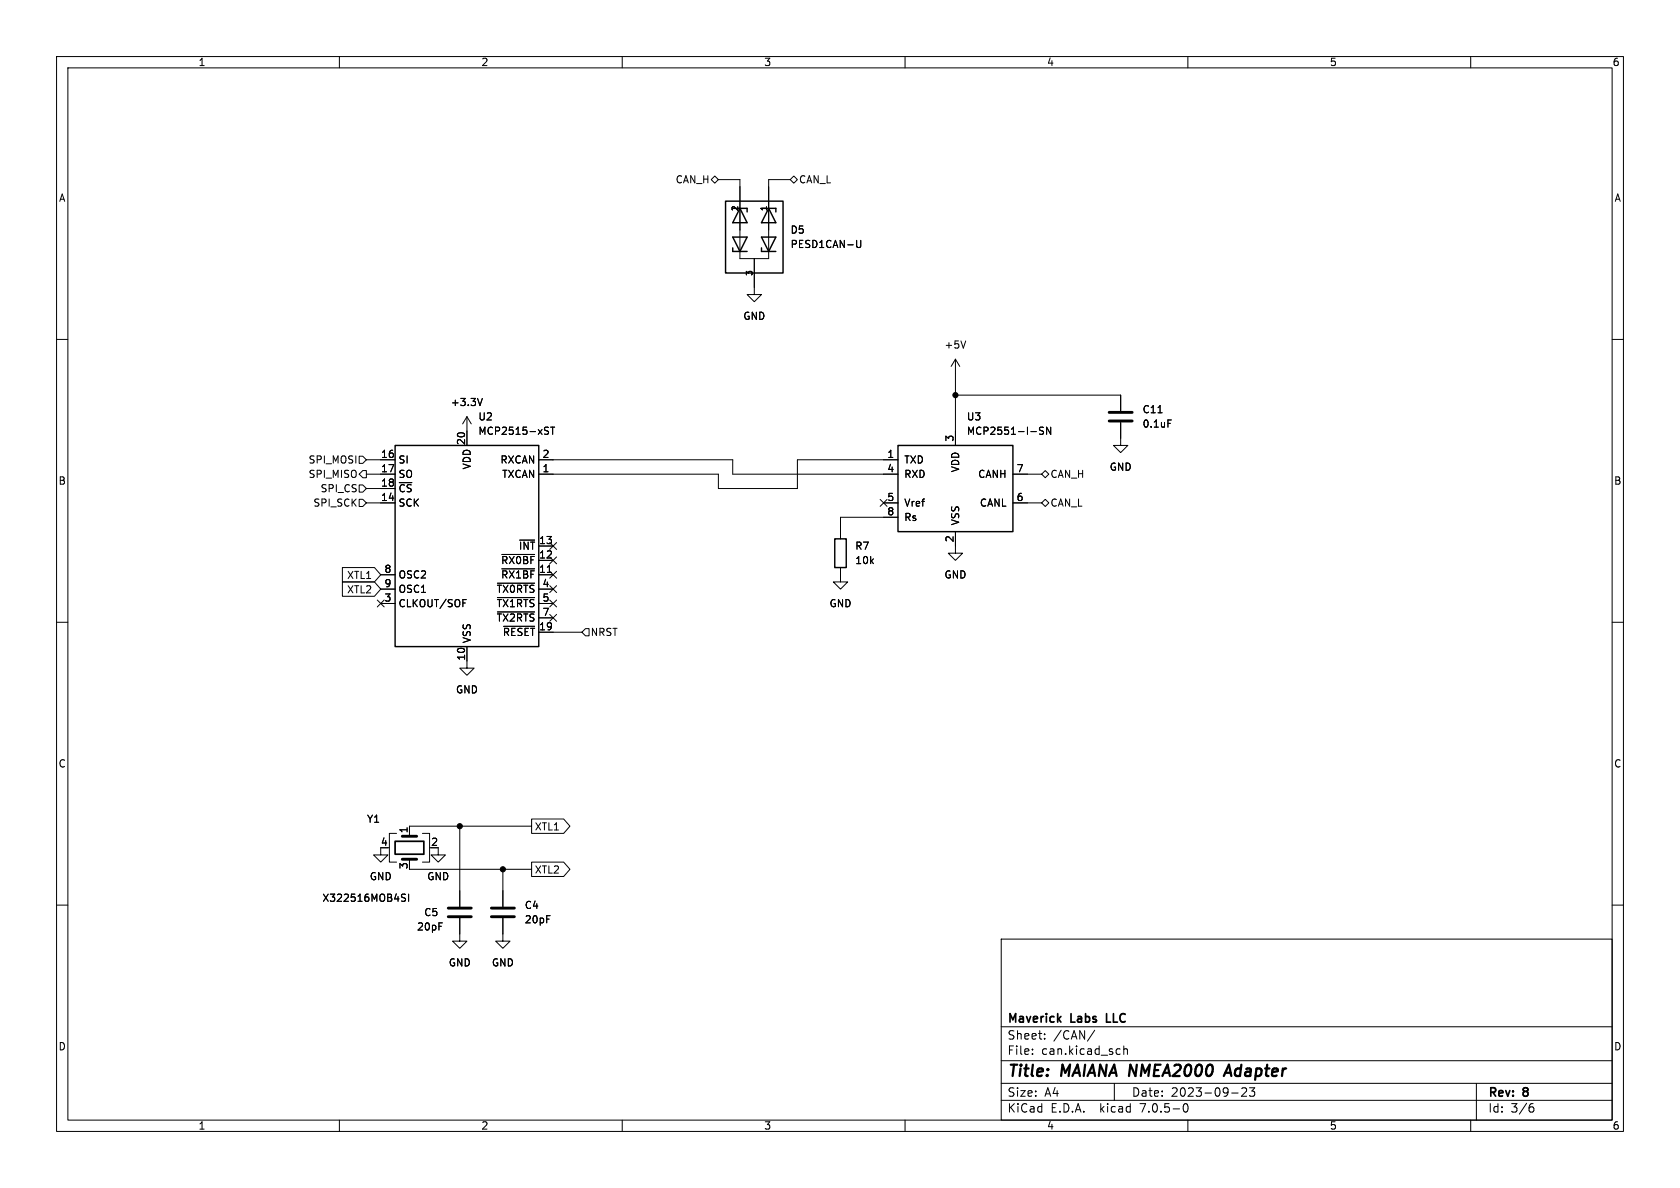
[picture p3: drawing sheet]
<svg xmlns="http://www.w3.org/2000/svg" width="297mm" height="210mm" viewBox="0 0 297 210" stroke-linecap="round" stroke-linejoin="round" font-family="sans-serif">
<g fill="none" stroke="#000" stroke-width=".18">
<path d="M10 10h277v190h-277zM12 12h273v186h-273zM60 10v2M110 10v2M160 10v2M210 10v2M260 10v2M125.7 31.8l.7-.7 .6 .7-.6 .6zM127 31.8h3.8v13.9h5.1v-13.9h3.8M140.3 31.1l.7 .7-.7 .6-.6-.6zM10 60h2M133.3 45.7v6.4h1.3l-1.3 1.2-1.2-1.2h1.2"/>
<path d="M152.2 42.5l-.1 1.1-.2 .2-.3-.1M285 60h2M82.5 73.7v5M82.5 73.7l-.7 1.2M82.5 73.7l.8 1.2M85.3 70.4l-.5 1.3M96.5 76.1l.4 .1 .1 .3-.3 .3h-.3M96.5 75.5l.5 .1M97.3 75.5h.8M97.7 75.5v1.3M168.9 63.5l-.8 1.3M168.9 63.5v15.2"/>
<path d="M168.9 63.5l.8 1.3M168.9 69.9h29.2v2.7M170.7 60.3l-.4 1.2M184.5 75.6l-.5-.1-.2 .3 .1 .3 .5 .2v.4l-.2 .1-.4-.1M185.8 75.5v1.3l-.8-1.3v1.3M198.1 74.7v4h1.3l-1.3 1.3-1.3-1.3h1.3M206.5 74.2h.6M63.5 80.6h.6l.7 .7-.7 .6h-.6zM63.5 85.7h.6l.7 .7-.7 .6h-.6zM63.5 88.3h.6l.7 .6-.7 .6h-.6zM64.1 83.2h.7v1.3h-.7l-.6-.7zM64.8 83.8h5"/>
<path d="M64.8 88.9h5M64.8 81.3h5M64.8 86.4h5M88.7 98h5.8M95.2 81.3h34.3v2.5h29.2M95.2 99.1h2.6M95.2 96.5h2.6M97.2 95.9l1.2 1.2M97.2 98.5l1.2 1.2M98.4 95.9l-1.2 1.2M98.4 98.5l-1.2 1.2M155.6 88.3l1.2 1.2"/>
<path d="M156.2 88.9h2.5M156.8 88.3l-1.2 1.2M158.7 91.4h-10.1v3.9M158.7 81.3h-17.7v5.1h-14v-2.6h-31.8M168.9 94v3.8h1.3l-1.3 1.3-1.3-1.3h1.3M179.1 83.8h5M179.1 88.9h5M184.1 83.8l.7-.6 .6 .6-.6 .7zM184.1 88.9l.7-.6 .6 .6-.6 .6zM10 110h2M60.5 100.3h5.7l1.1 1.3-1.1 1.3h-5.7zM60.5 102.9h5.7l1.1 1.2-1.1 1.3h-5.7z"/>
<path d="M66.7 106.1l1.2 1.2M67.3 101.6h2.5M67.3 106.7h2.5M67.3 104.1h2.5M67.9 106.1l-1.2 1.2M81.8 106.6h.5M81.8 106h.6M82.5 114.3v3.8h1.3l-1.3 1.3-1.2-1.3h1.2M87.9 103.1h6.6M87.9 105.6h6.6M87.9 108.2h6.6M88.7 100.6h5.8"/>
<path d="M89 110.7h5.5M95.2 101.6h2.6M95.2 111.8h7.7M95.2 106.7h2.6M95.2 104.1h2.6M95.2 109.2h2.6M96.8 101.2h.7M97.2 106.1l1.2 1.2M97.2 108.6l1.2 1.2M97.2 101l1.2 1.2M97.2 103.5l1.2 1.2M98.4 106.1l-1.2 1.2"/>
<path d="M98.4 108.6l-1.2 1.2M98.4 101l-1.2 1.2M98.4 103.5l-1.2 1.2M103.5 111.1h.6v1.3h-.6l-.6-.6zM148.6 100.3v2.6h1.3l-1.3 1.2-1.3-1.2h1.3M285 110h2M10 160h2M67.3 149.9v1.2h1.3l-1.3 1.3-1.3-1.3h1.3M68.6 149.9h.2M70.1 147.3h-1.3v5.1h1.3M71.1 158.6l.5 .2 .1 .2-.1 .3h-.4M71.1 158.1h.6"/>
<path d="M72.2 158.1v1.2M72.4 151.9v.5M72.4 153.7h21.6M74.7 147.3h1.2v5.1h-1.2M77.5 149.9v1.2h1.2l-1.2 1.3-1.3-1.3h1.3M81.3 146.1v14.2M88.9 153.7v6.6M94 144.8h5.6l1.2 1.3-1.2 1.2h-5.6zM94 152.4h5.6l1.2 1.3-1.2 1.2h-5.6zM94 146.1h-21.6v1.7M285 160h2M81.3 162.3v4.1h1.2l-1.2 1.2-1.3-1.2h1.3"/>
<path d="M88.9 162.3v4.1h1.3l-1.3 1.2-1.3-1.2h1.3M177 166h108v32h-108zM60 198v2M110 198v2M160 198v2M177 194.5h108M177 191.5h108M177 187.5h108M177 181.5h108M182.5 186.3v.1M182.5 185.5v.1M184.7 183.6v.1"/>
<path d="M184.7 182.8v.1M193.5 182.1l-1.3 2M197 191.5v3M197.6 185.4l.4 .1M198 186.3l-.4 .1M198.7 185.5l.2-.1 .3 .1 .1 .9M198.7 184.9v1.5M209.3 195.2l.2-.1a.81 .81 0 0 1 .6 .6 .81 .81 0 0 1-.3 .8l-.1 .1a.81 .81 0 0 1-.4-1.4zM210 198v2M217.7 193.2h1.2M219.7 192.3l-.2 .1M220.1 192.3l.3 .3-.1 .3-.8 .9h.9"/>
<path d="M221.8 192.3l-.5 .6 .4 .1v.7l-.2 .1h-.4l-.2-.1M260 198v2M261 191.5v6.5M270.5 195.7h.4l.3 .3-.2 .5h-.5M271 195.1l-.5 .1"/>
</g>
<path d="M216.6 189.6h1M217.3 188.2l-1 2" fill="none" stroke="#000" stroke-width=".4"/>
<path d="M128.3 35.6h10.1v12.7h-10.1zM130.8 36.8h1.3v.7M130.8 36.8l1.3 2.6h-2.6zM135.9 36.8h1.3v.7M135.9 36.8l1.3 2.6h-2.6zM129.5 41.9h2.6l-1.3 2.6zM129.5 43.8v.7h2.6M134.6 41.9h2.6l-1.3 2.6zM134.6 43.8v.7h2.6M69.8 78.7h25.4v35.6h-25.4zM158.7 78.7h20.4v15.3h-20.4zM147.6 95.3h2v5h-2z" fill="none" stroke="#000" stroke-width=".25"/>
<path d="M69.8 148.7h5.1v2.3h-5.1z" fill="none" stroke="#000" stroke-width=".3"/>
<path d="M196.1 74.4h4.1M196.1 72.9h4.1M71.1 147.8h2.6M71.1 151.9h2.6M79.2 162.1h4.1M79.2 160.5h4.1M86.9 162.1h4M86.9 160.5h4" fill="none" stroke="#000" stroke-width=".51"/>
<g fill="#000" stroke="#000" stroke-width=".18">
<circle cx="168.9" cy="69.9" r=".46"/>
<circle cx="81.3" cy="146.1" r=".46"/>
<circle cx="88.9" cy="153.7" r=".46"/>
</g>
<g font-size="2.8">
<text x="178" y="190.8">Title:</text>
<text x="187.5" y="190.8">MAIANA NMEA2000</text>
<text x="217.7" y="190.8">Adapter</text>
</g>
<g font-size="2.1">
<text x="178" y="183.9">Sheet:</text>
<text x="178" y="181.1">Maverick</text>
<text x="186.2" y="183.9">/CAN/</text>
<text x="189.2" y="181.1">Labs</text>
<text x="196" y="181.1">LLC</text>
<text x="178" y="186.6">File:</text>
<text x="184" y="186.6">can.kicad_sch</text>
<text x="178" y="196.8">KiCad</text>
<text x="178" y="194">Size:</text>
<text x="184.6" y="194">A4</text>
<text x="185.7" y="196.8">E.D.A.</text>
<text x="194.4" y="196.8">kicad</text>
<text x="200" y="194">Date:</text>
<text x="201.5" y="196.8">7.0.5-0</text>
<text x="206.9" y="194">2023-09-23</text>
<text x="263" y="194.2">Rev:</text>
<text x="263" y="196.8">Id:</text>
<text x="267" y="196.8">3/6</text>
<text x="269.2" y="194.2">8</text>
</g>
<g font-size="1.8">
<text x="35" y="11.8">1</text>
<text x="85" y="11.8">2</text>
<text x="135" y="11.8">3</text>
<text x="185" y="11.8">4</text>
<text x="235" y="11.8">5</text>
<text x="285" y="11.8">6</text>
<text x="10.4" y="35.8">A</text>
<text x="119.4" y="32.6">CAN_H</text>
<text x="141.2" y="32.6">CAN_L</text>
<text x="285.4" y="35.8">A</text>
<text x="139.7" y="41.5">D5</text>
<text x="139.7" y="44">PESD1CAN-U</text>
<text x="131.4" y="56.7">GND</text>
<text x="166.9" y="61.8">+5V</text>
<text x="79.6" y="71.9">+3.3V</text>
<text x="84.5" y="74.5">U2</text>
<text x="84.5" y="77">MCP2515-xST</text>
<text x="170.9" y="74.5">U3</text>
<text x="170.9" y="77">MCP2551-I-SN</text>
<text x="201.9" y="73.2">C11</text>
<text x="201.9" y="75.8">0.1uF</text>
<text x="54.5" y="82.1">SPI_MOSI</text>
<text x="67.3" y="81">16</text>
<text x="67.3" y="83.6">17</text>
<text x="70.4" y="82.1">SI</text>
<text x="82.3" y="78.7" transform="rotate(-90 82.3 78.7)">20</text>
<text x="83.4" y="83" transform="rotate(-90 83.4 83)">VDD</text>
<text x="88.4" y="82.1">RXCAN</text>
<text x="95.9" y="83.6">1</text>
<text x="95.9" y="81">2</text>
<text x="156.8" y="81">1</text>
<text x="156.8" y="83.6">4</text>
<text x="159.8" y="82.1">TXD</text>
<text x="168.7" y="78.1" transform="rotate(-90 168.7 78.1)">3</text>
<text x="169.7" y="83.5" transform="rotate(-90 169.7 83.5)">VDD</text>
<text x="179.7" y="83.6">7</text>
<text x="196.1" y="83.4">GND</text>
<text x="10.3" y="85.8">B</text>
<text x="54.5" y="84.6">SPI_MISO</text>
<text x="55.4" y="89.7">SPI_SCK</text>
<text x="56.7" y="87.2">SPI_CS</text>
<text x="67.3" y="88.6">14</text>
<text x="67.3" y="86.1">18</text>
<text x="70.4" y="89.7">SCK</text>
<text x="70.4" y="84.6">SO</text>
<text x="70.4" y="87.2">~{CS}</text>
<text x="88.7" y="84.6">TXCAN</text>
<text x="156.8" y="88.6">5</text>
<text x="159.8" y="84.6">RXD</text>
<text x="159.8" y="89.7">Vref</text>
<text x="172.9" y="84.6">CANH</text>
<text x="173.2" y="89.7">CANL</text>
<text x="179.7" y="88.6">6</text>
<text x="185.6" y="84.6">CAN_H</text>
<text x="185.6" y="89.7">CAN_L</text>
<text x="285.3" y="85.8">B</text>
<text x="156.8" y="91.2">8</text>
<text x="159.8" y="92.3">Rs</text>
<text x="168.7" y="95.9" transform="rotate(-90 168.7 95.9)">2</text>
<text x="169.7" y="93" transform="rotate(-90 169.7 93)">VSS</text>
<text x="67.9" y="101.3">8</text>
<text x="88.6" y="99.9">~{RX0BF}</text>
<text x="91.7" y="97.3">~{INT}</text>
<text x="95.2" y="101.3">11</text>
<text x="95.2" y="98.8">12</text>
<text x="95.2" y="96.3">13</text>
<text x="151.1" y="97.3">R7</text>
<text x="151.1" y="99.9">10k</text>
<text x="61.3" y="102.5">XTL1</text>
<text x="61.3" y="105.1">XTL2</text>
<text x="67.9" y="106.4">3</text>
<text x="67.9" y="103.9">9</text>
<text x="70.4" y="107.5">CLKOUT/SOF</text>
<text x="70.4" y="102.4">OSC2</text>
<text x="70.4" y="105">OSC1</text>
<text x="87.8" y="105">~{TX0RTS}</text>
<text x="87.8" y="107.5">~{TX1RTS}</text>
<text x="88.6" y="102.4">~{RX1BF}</text>
<text x="95.9" y="103.9">4</text>
<text x="95.9" y="106.4">5</text>
<text x="146.6" y="107.5">GND</text>
<text x="166.9" y="102.4">GND</text>
<text x="83.4" y="113.8" transform="rotate(-90 83.4 113.8)">VSS</text>
<text x="87.8" y="110">~{TX2RTS}</text>
<text x="88.9" y="112.6">~{RESET}</text>
<text x="95.2" y="111.5">19</text>
<text x="95.9" y="109">7</text>
<text x="104.3" y="112.6">NRST</text>
<text x="82.3" y="116.8" transform="rotate(-90 82.3 116.8)">10</text>
<text x="80.6" y="122.7">GND</text>
<text x="10.3" y="135.8">C</text>
<text x="285.3" y="135.8">C</text>
<text x="64.8" y="145.6">Y1</text>
<text x="67.3" y="149.6">4</text>
<text x="72.1" y="147.4" transform="rotate(-90 72.1 147.4)">1</text>
<text x="76.2" y="149.6">2</text>
<text x="94.5" y="147">XTL1</text>
<text x="65.3" y="155.8">GND</text>
<text x="72.1" y="153.7" transform="rotate(-90 72.1 153.7)">3</text>
<text x="75.5" y="155.8">GND</text>
<text x="94.5" y="154.6">XTL2</text>
<text x="56.9" y="159.6">X322516MOB4SI</text>
<text x="92.7" y="160.8">C4</text>
<text x="73.7" y="164.7">20pF</text>
<text x="74.9" y="162.1">C5</text>
<text x="92.7" y="163.4">20pF</text>
<text x="79.3" y="171">GND</text>
<text x="86.9" y="171">GND</text>
<text x="10.3" y="185.8">D</text>
<text x="285.3" y="185.8">D</text>
<text x="35" y="199.8">1</text>
<text x="85" y="199.8">2</text>
<text x="135" y="199.8">3</text>
<text x="185" y="199.8">4</text>
<text x="235" y="199.8">5</text>
<text x="285" y="199.8">6</text>
</g>
<g font-size="1.4">
<text x="130.6" y="37.4" transform="rotate(-90 130.6 37.4)">2</text>
<text x="135.6" y="37.4" transform="rotate(-90 135.6 37.4)">1</text>
<text x="133.1" y="48.8" transform="rotate(-90 133.1 48.8)">3</text>
</g>
</svg>
